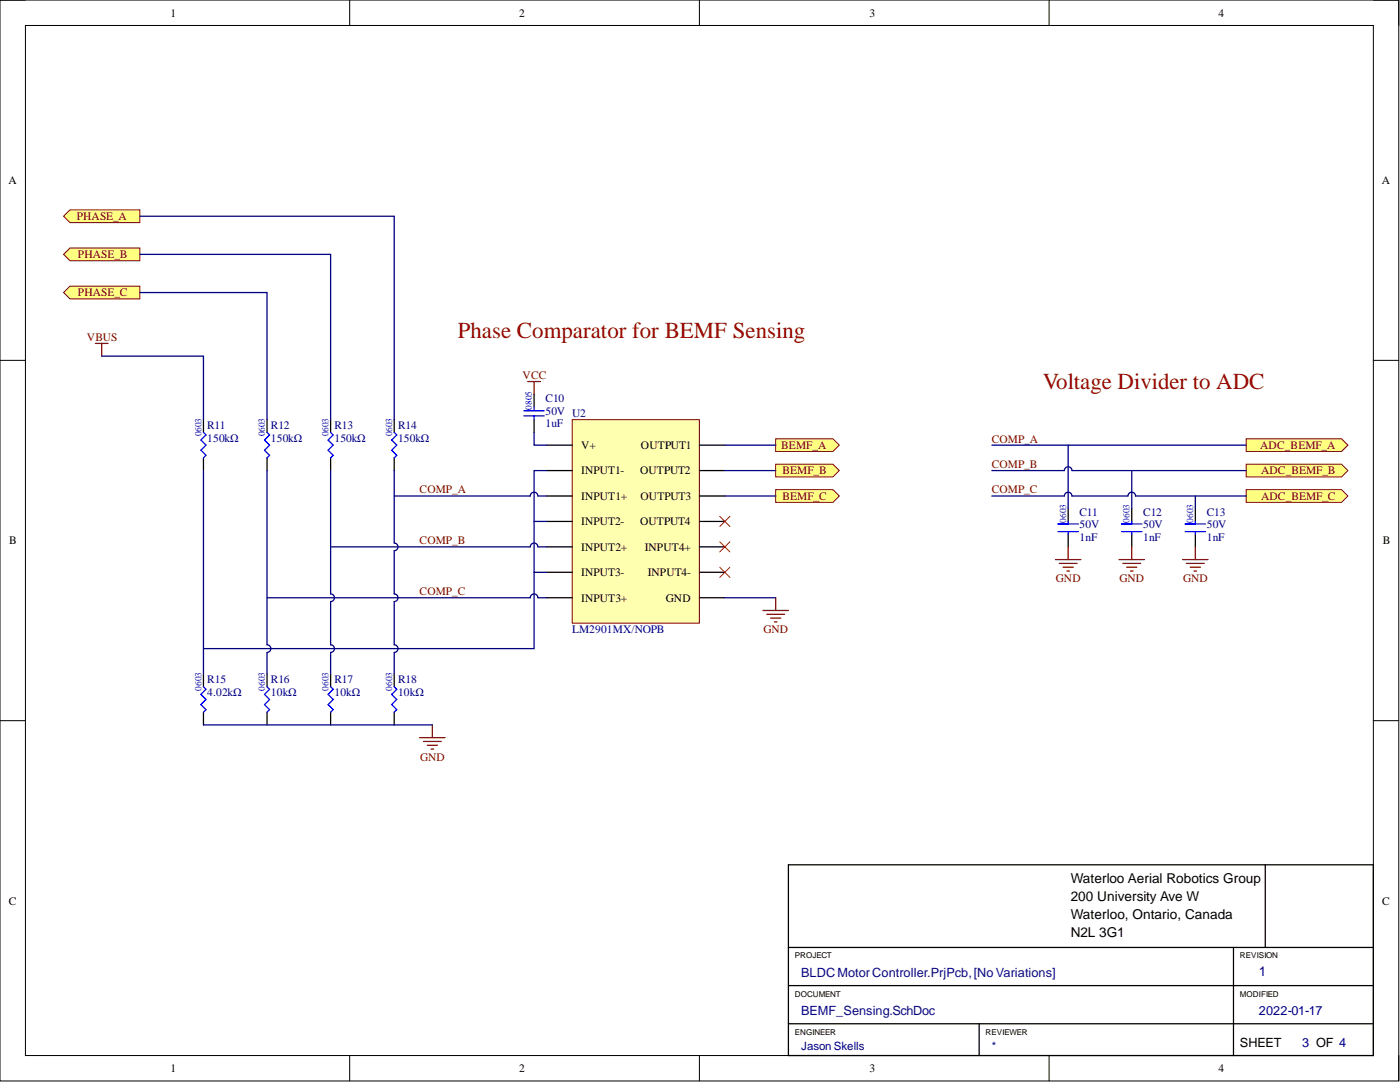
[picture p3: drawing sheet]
<svg xmlns="http://www.w3.org/2000/svg" width="279mm" height="216mm" viewBox="0 0 279 216" stroke-linecap="round" stroke-linejoin="round" font-family="sans-serif">
<g fill="none" stroke="#000" stroke-width=".2">
<path d="M0 0h279.2v215.7h-279.2zM0 0h5.1M5.1 5.1h269v205.5h-269zM69.8 0v5.1M139.6 0v5.1M209.4 0v5.1M274.1 0h5.1v5.1M0 71.9h5.1M274.1 71.9h5.1M0 143.8h5.1M274.1 143.8h5.1M69.8 210.6v5.1"/>
<path d="M139.6 210.6v5.1M209.4 210.6v5.1M279.2 210.6v5.1"/>
</g>
<path d="M157.3 172.6h116.8v38h-116.8zM252.5 172.6v16.5M157.3 196.7h116.8M157.3 189.1h116.8M246.2 189.1v21.5M157.3 204.3h116.8M195.4 204.3v6.3" fill="none" stroke="#000" stroke-width=".25"/>
<path d="M114.2 83.7h25.4v40.6h-25.4z" fill-rule="evenodd" fill="#ffffb0"/>
<path d="M114.2 83.7h25.4v40.6h-25.4z" fill="none" stroke="#800000" stroke-width=".2"/>
<g fill="none" stroke="#000" stroke-width=".25">
<path d="M109.1 93.9h5.1M109.1 88.8h5.1M109.1 99h5.1M139.6 93.9h5.1M139.6 88.8h5.1M139.6 99h5.1M109.1 104h5.1M109.1 109.1h5.1M109.1 114.2h5.1M109.1 119.3h5.1M139.6 104h5.1M139.6 109.1h5.1"/>
<path d="M139.6 114.2h5.1M139.6 119.3h5.1"/>
</g>
<path d="M12.7 43.1l1.3-1.2h13.9v2.5h-13.9z" fill-rule="evenodd" fill="#ffff80"/>
<path d="M12.7 43.1l1.3-1.2h13.9v2.5h-13.9z" fill="none" stroke="#800000" stroke-width=".2"/>
<path d="M12.7 50.8l1.3-1.3h13.9v2.5h-13.9z" fill-rule="evenodd" fill="#ffff80"/>
<path d="M12.7 50.8l1.3-1.3h13.9v2.5h-13.9z" fill="none" stroke="#800000" stroke-width=".2"/>
<path d="M12.7 58.4l1.3-1.3h13.9v2.5h-13.9z" fill-rule="evenodd" fill="#ffff80"/>
<path d="M12.7 58.4l1.3-1.3h13.9v2.5h-13.9z" fill="none" stroke="#800000" stroke-width=".2"/>
<path d="M19 68.5h2.6M20.3 68.5v2.6M154.8 119.3v2.5M152.3 121.8h5M153 122.6h3.6M153.8 123.3h2M154.6 124.1h.5M83.7 147.2h5.1M84.5 147.9h3.6M85.3 148.7h2M86 149.5h.5M86.3 144.6v2.6" fill="none" stroke="#800000" stroke-width=".25"/>
<g fill="none" stroke="#000" stroke-width=".25">
<path d="M40.6 83.7v2.6M40.6 91.4v2.5M53.3 83.7v2.6M53.3 91.4v2.5M66 83.7v2.6M66 91.4v2.5M78.7 83.7v2.6M78.7 91.4v2.5M40.6 134.5v2.5M53.3 134.5v2.5M66 134.5v2.5M78.7 134.5v2.5"/>
<path d="M40.6 142.1v2.5M53.3 142.1v2.5M66 142.1v2.5M78.7 142.1v2.5"/>
</g>
<path d="M40.6 86.3l.5 .5-1 1 1 1-1 1 1 1.1-.5 .5M53.3 86.3l.5 .5-1 1 1 1-1 1 1 1.1-.5 .5M66 86.3l.5 .5-1 1 1 1-1 1 1 1.1-.5 .5M78.7 86.3l.5 .5-1 1 1 1-1 1 1 1.1-.5 .5M40.6 137l.5 .5-1 1.1 1 1-1 1 1 1-.5 .5M53.3 137l.5 .5-1 1.1 1 1-1 1 1 1-.5 .5M66 137l.5 .5-1 1.1 1 1-1 1 1 1-.5 .5M78.7 137l.5 .5-1 1.1 1 1-1 1 1 1-.5 .5" fill="none" stroke="#00f" stroke-width=".25"/>
<path d="M154.8 87.6h11.4l1.3 1.2-1.3 1.3h-11.4z" fill-rule="evenodd" fill="#ffff80"/>
<path d="M154.8 87.6h11.4l1.3 1.2-1.3 1.3h-11.4z" fill="none" stroke="#800000" stroke-width=".2"/>
<path d="M154.8 92.6h11.4l1.3 1.3-1.3 1.3h-11.4z" fill-rule="evenodd" fill="#ffff80"/>
<path d="M154.8 92.6h11.4l1.3 1.3-1.3 1.3h-11.4z" fill="none" stroke="#800000" stroke-width=".2"/>
<path d="M154.8 97.7h11.4l1.3 1.3-1.3 1.2h-11.4z" fill-rule="evenodd" fill="#ffff80"/>
<path d="M154.8 97.7h11.4l1.3 1.3-1.3 1.2h-11.4z" fill="none" stroke="#800000" stroke-width=".2"/>
<path d="M248.7 87.6h19l1.3 1.2-1.3 1.3h-19z" fill-rule="evenodd" fill="#ffff80"/>
<path d="M248.7 87.6h19l1.3 1.2-1.3 1.3h-19z" fill="none" stroke="#800000" stroke-width=".2"/>
<path d="M248.7 92.6h19l1.3 1.3-1.3 1.3h-19z" fill-rule="evenodd" fill="#ffff80"/>
<path d="M248.7 92.6h19l1.3 1.3-1.3 1.3h-19z" fill="none" stroke="#800000" stroke-width=".2"/>
<path d="M248.7 97.7h19l1.3 1.3-1.3 1.2h-19z" fill-rule="evenodd" fill="#ffff80"/>
<path d="M248.7 97.7h19l1.3 1.3-1.3 1.2h-19z" fill="none" stroke="#800000" stroke-width=".2"/>
<path d="M143.6 103l2.1 2.1M143.6 108.1l2.1 2M143.6 113.2l2.1 2M145.7 103l-2.1 2.1M145.7 108.1l-2.1 2M145.7 113.2l-2.1 2" fill="none" stroke="#f00" stroke-width=".2"/>
<g fill="none" stroke="#800000" stroke-width=".25">
<path d="M105.3 76.1h2.6M106.6 76.1v2.6M210.6 111.7h5.1M211.4 112.4h3.6M212.2 113.2h2M212.9 113.9h.5M213.2 109.1v2.6M223.3 111.7h5.1M224.1 112.4h3.5M224.8 113.2h2.1M225.6 113.9h.5M225.9 109.1v2.6"/>
<path d="M236 111.7h5.1M236.8 112.4h3.5M237.5 113.2h2.1M238.3 113.9h.5M238.6 109.1v2.6"/>
</g>
<path d="M106.6 78.7v2.5M106.6 83.7v2.6M213.2 101.5v2.5M213.2 106.6v2.5M225.9 101.5v2.5M225.9 106.6v2.5M238.6 101.5v2.5M238.6 106.6v2.5" fill="none" stroke="#000" stroke-width=".25"/>
<g fill="none" stroke="#00f" stroke-width=".25">
<path d="M104.6 83h4M104.6 82h4M106.6 81.2v.8M106.6 83v.7M211.1 104.6h4.1M211.1 106.1h4.1M213.2 104v.6M213.2 106.1v.5M223.8 104.6h4.1M223.8 106.1h4.1M225.9 104v.6M225.9 106.1v.5"/>
<path d="M236.5 104.6h4.1M236.5 106.1h4.1M238.6 104v.6M238.6 106.1v.5"/>
</g>
<g fill="none" stroke="#000080" stroke-width=".25">
<path d="M27.9 58.4h25.4v25.3M27.9 50.8h38.1v32.9M27.9 43.1h50.8v40.6M20.3 71.1h20.3v12.6M40.6 93.9v40.6M53.3 93.9v34.8a.76 .76 0 0 1 .8 .7 .76 .76 0 0 1-.8 .8v4.3M66 93.9v24.6a.76 .76 0 0 1 .7 .8 .76 .76 0 0 1-.7 .7v8.7a.76 .76 0 0 1 .7 .7 .76 .76 0 0 1-.7 .8v4.3M78.7 99h27.1a.76 .76 0 0 1 .8-.8 .76 .76 0 0 1 .7 .8h1.8M78.7 93.9v14.5a.76 .76 0 0 1 .7 .7 .76 .76 0 0 1-.7 .8v8.6a.76 .76 0 0 1 .7 .8 .76 .76 0 0 1-.7 .7v8.7a.76 .76 0 0 1 .7 .7 .76 .76 0 0 1-.7 .8v4.3M106.6 86.3v2.5h2.5M109.1 93.9h-2.5v10.1h2.5M144.7 88.8h10.1"/>
<path d="M144.7 93.9h10.1M144.7 99h10.1M197.9 99h14.5a.76 .76 0 0 1 .8-.8 .76 .76 0 0 1 .7 .8h11.2a.76 .76 0 0 1 .8-.8 .76 .76 0 0 1 .7 .8h22.1M197.9 93.9h14.5a.76 .76 0 0 1 .8-.8 .76 .76 0 0 1 .7 .8h34.8M197.9 88.8h50.8M213.2 88.8v12.7M225.9 93.9v7.6M238.6 99v2.5M53.3 119.3h52.5a.76 .76 0 0 1 .8-.8 .76 .76 0 0 1 .7 .8h1.8M66 109.1h39.8a.76 .76 0 0 1 .8-.7 .76 .76 0 0 1 .7 .7h1.8M106.6 104v10.2h2.5M106.6 114.2v15.2h-66"/>
<path d="M144.7 119.3h10.1M40.6 144.6h45.7"/>
</g>
<g font-size="4.6" fill="#980000">
<text x="91.4" y="67.5">Phase Comparator for BEMF Sensing</text>
<text x="208.1" y="77.7">Voltage Divider to ADC</text>
</g>
<g font-size="2.7">
<text x="213.7" y="176.3">Waterloo Aerial Robotics Group</text>
<text x="213.7" y="179.8">200 University Ave W</text>
<text x="213.7" y="183.4">Waterloo, Ontario, Canada</text>
<text x="213.7" y="186.9">N2L 3G1</text>
</g>
<text font-size="2.7" fill="#000080" x="251.2" y="194.8">1</text>
<g font-size="2.5" fill="#11037f">
<text x="159.9" y="194.9">BLDC MotorController.PrjPcb,[No Variations]</text>
<text x="159.9" y="202.5">BEMF_Sensing.SchDoc</text>
</g>
<g font-size="2.5" fill="#000080">
<text x="251.2" y="202.5">2022-01-17</text>
<text x="259.9" y="208.8">3 OF 4</text>
</g>
<text font-size="2.5" x="247.4" y="208.8">SHEET</text>
<g font-size="2.3">
<text x="34" y="3.3">1</text>
<text x="103.6" y="3.3">2</text>
<text x="173.5" y="3.3">3</text>
<text x="243.2" y="3.3">4</text>
<text x="1.7" y="36.7">A</text>
<text x="275.8" y="36.7">A</text>
<text x="116" y="89.6">V+</text>
<text x="127.9" y="89.6">OUTPUT1</text>
<text x="116" y="94.7">INPUT1-</text>
<text x="127.7" y="94.7">OUTPUT2</text>
<text x="116" y="99.7">INPUT1+</text>
<text x="127.8" y="99.7">OUTPUT3</text>
<text x="116" y="104.8">INPUT2-</text>
<text x="127.7" y="104.8">OUTPUT4</text>
<text x="1.9" y="108.6">B</text>
<text x="116" y="109.9">INPUT2+</text>
<text x="128.7" y="109.9">INPUT4+</text>
<text x="275.9" y="108.6">B</text>
<text x="116" y="115">INPUT3-</text>
<text x="129.3" y="115">INPUT4-</text>
<text x="116" y="120">INPUT3+</text>
<text x="132.9" y="120">GND</text>
<text x="1.8" y="180.5">C</text>
<text x="275.9" y="180.5">C</text>
<text x="34" y="213.9">1</text>
<text x="103.6" y="213.9">2</text>
<text x="173.5" y="213.9">3</text>
<text x="243.2" y="213.9">4</text>
</g>
<g font-size="2.3" fill="#800000">
<text x="15.3" y="43.9">PHASE_A</text>
<text x="15.6" y="51.5">PHASE_B</text>
<text x="15.6" y="59.1">PHASE_C</text>
<text x="17.3" y="68">VBUS</text>
<text x="104.3" y="75.6">VCC</text>
<text x="155.9" y="89.6">BEMF_A</text>
<text x="197.9" y="88.3">COMP_A</text>
<text x="251.5" y="89.6">ADC_BEMF_A</text>
<text x="156.2" y="94.7">BEMF_B</text>
<text x="197.9" y="93.4">COMP_B</text>
<text x="251.7" y="94.7">ADC_BEMF_B</text>
<text x="83.7" y="98.5">COMP_A</text>
<text x="156.2" y="99.7">BEMF_C</text>
<text x="197.9" y="98.5">COMP_C</text>
<text x="251.7" y="99.7">ADC_BEMF_C</text>
<text x="83.7" y="108.6">COMP_B</text>
<text x="83.7" y="118.8">COMP_C</text>
<text x="210.7" y="116.2">GND</text>
<text x="223.4" y="116.2">GND</text>
<text x="236.1" y="116.2">GND</text>
<text x="152.4" y="126.4">GND</text>
<text x="83.8" y="151.8">GND</text>
</g>
<g font-size="2.3" fill="#000080">
<text x="108.9" y="82.7">50V U2</text>
<text x="108.9" y="80.2">C10</text>
<text x="41.4" y="88.1">150kΩ</text>
<text x="41.4" y="85.6">R11</text>
<text x="54.1" y="88.1">150kΩ</text>
<text x="54.1" y="85.6">R12</text>
<text x="66.7" y="88.1">150kΩ</text>
<text x="66.7" y="85.6">R13</text>
<text x="79.4" y="88.1">150kΩ</text>
<text x="79.4" y="85.6">R14</text>
<text x="108.9" y="85.3">1uF</text>
<text x="215.5" y="105.4">50V</text>
<text x="215.5" y="107.9">1nF</text>
<text x="215.5" y="102.9">C11</text>
<text x="228.1" y="105.4">50V</text>
<text x="228.1" y="107.9">1nF</text>
<text x="228.1" y="102.9">C12</text>
<text x="240.8" y="105.4">50V</text>
<text x="240.8" y="107.9">1nF</text>
<text x="240.8" y="102.9">C13</text>
<text x="114.2" y="126.4">LM2901MX/NOPB</text>
<text x="41.4" y="136.4">R15</text>
<text x="54.1" y="136.4">R16</text>
<text x="66.7" y="136.4">R17</text>
<text x="79.4" y="136.4">R18</text>
<text x="41.4" y="138.9">4.02kΩ</text>
<text x="54.1" y="138.9">10kΩ</text>
<text x="66.7" y="138.9">10kΩ</text>
<text x="79.4" y="138.9">10kΩ</text>
<text x="159.9" y="209.5">Jason Skells</text>
<text x="197.9" y="209.5">*</text>
</g>
<g font-size="1.9" fill="#00f">
<text x="106.2" y="81.7" transform="rotate(-90 106.2 81.7)">0805</text>
<text x="40.2" y="87" transform="rotate(-90 40.2 87)">0603</text>
<text x="52.9" y="87" transform="rotate(-90 52.9 87)">0603</text>
<text x="65.6" y="87" transform="rotate(-90 65.6 87)">0603</text>
<text x="78.2" y="87" transform="rotate(-90 78.2 87)">0603</text>
<text x="212.8" y="104.3" transform="rotate(-90 212.8 104.3)">0603</text>
<text x="225.4" y="104.3" transform="rotate(-90 225.4 104.3)">0603</text>
<text x="238.1" y="104.3" transform="rotate(-90 238.1 104.3)">0603</text>
<text x="40.2" y="137.8" transform="rotate(-90 40.2 137.8)">0603</text>
<text x="52.9" y="137.8" transform="rotate(-90 52.9 137.8)">0603</text>
<text x="65.6" y="137.8" transform="rotate(-90 65.6 137.8)">0603</text>
<text x="78.2" y="137.8" transform="rotate(-90 78.2 137.8)">0603</text>
</g>
<g font-size="1.6">
<text x="158.6" y="191.3">PROJECT</text>
<text x="247.4" y="191.3">REVISION</text>
<text x="158.6" y="198.9">DOCUMENT</text>
<text x="247.4" y="198.9">MODIFIED</text>
<text x="158.6" y="206.5">ENGINEER</text>
<text x="196.7" y="206.5">REVIEWER</text>
</g>
</svg>
